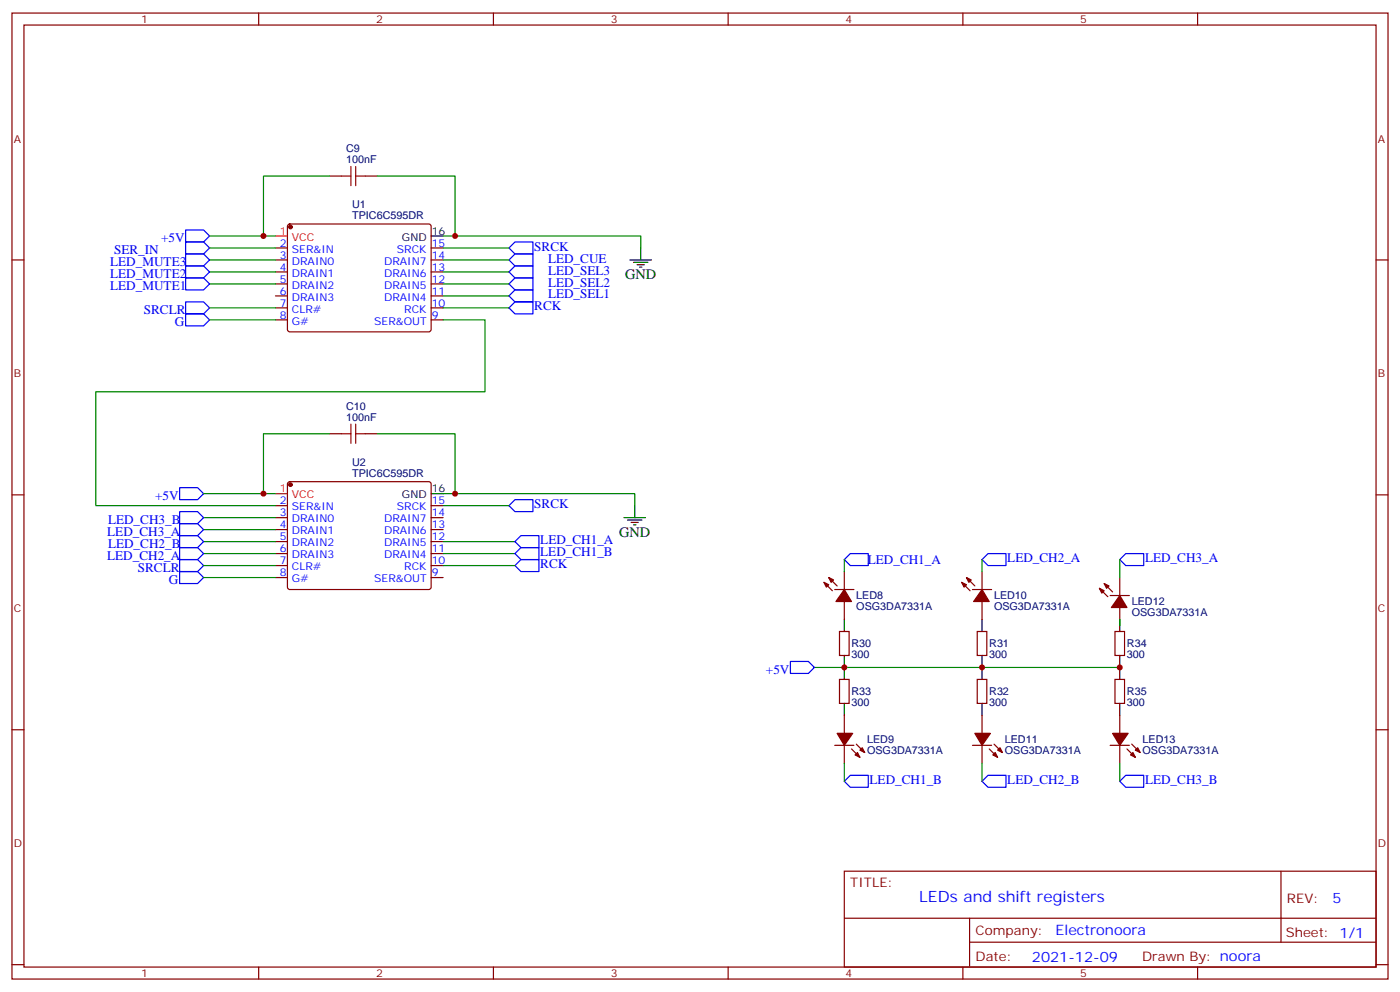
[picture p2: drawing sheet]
<svg xmlns="http://www.w3.org/2000/svg" width="412mm" height="292mm" viewBox="0 0 412 292" stroke-linecap="round" stroke-linejoin="round" font-family="sans-serif">
<g fill="none" stroke="#870000" stroke-width=".35">
<path d="M3.5 3.8h405.4v284.4h-405.4zM7.1 7.4h398.2v277.3h-398.2zM76.2 3.8v3.6M145.3 3.8v3.6M214.5 3.8v3.6M283.6 3.8v3.6M352.8 3.8v3.6M97 51.8h3.5M107.6 51.8h3.5M3.5 76.5h3.6M81.1 76.5h3.6M81.1 73h3.6"/>
<path d="M84.9 66.1l.5-.2h40.9l.5 .2 .2 .5-.1 30.7-.6 .4-41.2-.1-.4-.6v-30.4zM127 76.5h3.5M127 73h3.5M405.3 76.5h3.6M81.1 80h3.6M81.1 83.6h3.6M81.1 87.1h3.6M81.1 90.6h3.6M81.1 94.2h3.6M127 80h3.5M127 83.6h3.5M127 87.1h3.5"/>
<path d="M127 90.6h3.5M127 94.2h3.5M97 127.7h3.5M107.6 127.7h3.5M3.5 145.7h3.6M81.1 148.8h3.6M81.1 152.4h3.6M81.1 155.9h3.6M81.1 159.4h3.6M84.9 142l.5-.2h40.9l.5 .2 .2 .5-.1 30.6-.6 .4h-41.2l-.4-.7v-30.3zM127 148.8h3.5M127 152.4h3.5"/>
<path d="M127 155.9h3.5M127 159.4h3.5M405.3 145.7h3.6M81.1 162.9h3.6M81.1 166.5h3.6M81.1 170h3.6M127 162.9h3.5M127 166.5h3.5M127 170h3.5M242.7 171.4l2.5 2.5M244.1 170l2.5 2.5M245.9 173.5h5.6"/>
<path d="M248.7 168.2v5.3M248.7 177.1v5.3M283.3 171.4l2.5 2.5M284.7 170l2.5 2.5M286.5 173.5h5.6M289.3 168.2v5.3M289.3 177.1v5.3M323.8 173.2l2.5 2.4M325.3 171.8l2.4 2.4M327 175.3h5.7M329.8 170v5.3M329.8 178.8v5.3"/>
<path d="M247.3 185.9h2.8v7h-2.8zM247.3 200h2.8v7h-2.8zM287.9 185.9h2.8v7h-2.8zM287.9 200h2.8v7h-2.8zM328.4 185.9h2.9v7h-2.9zM328.4 200h2.9v7h-2.9zM3.5 214.8h3.6M245.9 219.4h5.6M248.7 210.6v5.3M248.7 219.4v5.3M252.2 219l2.5 2.5M286.5 219.4h5.6"/>
<path d="M289.3 210.6v5.3M289.3 219.4v5.3M292.8 219l2.5 2.5M327 219.4h5.7M329.8 210.6v5.3M329.8 219.4v5.3M333.4 219l2.4 2.5M405.3 214.8h3.6M250.8 220.5l2.5 2.4M291.4 220.5l2.5 2.4M332 220.5l2.4 2.4M248.7 256.4h156.6v28.3h-156.6z"/>
<path d="M377.3 256.5v20.8M248.7 270.3h156.5M285.6 277.3h119.6M285.6 270.3v14.1M3.5 284h3.6M76.2 284.7v3.5M145.3 284.7v3.5M214.5 284.7v3.5M283.6 284.7v3.5M352.8 284.7v3.5M405.3 284h3.6"/>
</g>
<g fill="#870000" stroke="#870000" stroke-width=".35">
<path d="M333 222.2l.7-.7 .7 1.4z"/>
<path d="M334.4 220.8l.7-.7 .7 1.4z"/>
<path d="M327.7 215.9h4.6l-2.5 3.5z"/>
<path d="M325.3 171.8l1.4 .7-.7 .7z"/>
<path d="M323.8 173.2l1.5 .7-.7 .7z"/>
<path d="M329.8 175.3l2.2 3.5h-4.6z"/>
<path d="M292.5 222.2l.7-.7 .7 1.4z"/>
<path d="M293.9 220.8l.7-.7 .7 1.4z"/>
<path d="M287.2 215.9h4.5l-2.4 3.5z"/>
<path d="M284.7 170l1.4 .7-.7 .7z"/>
<path d="M283.3 171.4l1.4 .7-.7 .7z"/>
<path d="M289.3 173.5l2.1 3.6h-4.6z"/>
<path d="M251.9 222.2l.7-.7 .7 1.4z"/>
<path d="M253.3 220.8l.7-.7 .7 1.4z"/>
<path d="M246.6 215.9h4.6l-2.5 3.5z"/>
<path d="M244.1 170l1.4 .7-.7 .7z"/>
<path d="M242.7 171.4l1.4 .7-.7 .7z"/>
<path d="M248.7 173.5l2.1 3.6h-4.6z"/>
<circle cx="85.5" cy="142.7" r=".53"/>
<circle cx="85.5" cy="66.8" r=".53"/>
</g>
<path d="M81.1 69.5h3.6M81.1 145.3h3.6" fill="none" stroke="#f00" stroke-width=".35"/>
<g fill="none" stroke="#000" stroke-width=".35">
<path d="M127 69.5h3.5M185.6 76.5h6.3M186.6 77.2h4.3M187.7 77.9h2.1M188.4 78.6h.7M188.7 73v3.5M127 145.3h3.5M183.8 152.4h6.3M184.9 153.1h4.2M185.9 153.8h2.1M186.6 154.5h.7M187 148.8v3.6"/>
<path d="M248.7 182.4v3.5M248.7 192.9v7.1M289.3 182.4v3.5M289.3 192.9v7.1M329.8 182.4v3.5M329.8 192.9v7.1M248.7 207v3.6M289.3 207v3.6M329.8 207v3.6"/>
</g>
<g fill="none" stroke="#008700" stroke-width=".35">
<path d="M97 51.8h-19.4v17.7M111.1 51.8h23v17.7M61.7 76.5h19.4M61.7 69.5h19.4M61.7 73h19.4M130.5 69.5h58.2v3.5M130.5 76.5h19.4M130.5 73h19.4M61.7 83.6h19.4M61.7 80h19.4M61.7 90.6h19.4M61.7 94.2h19.4"/>
<path d="M130.5 94.2h12.4v21.1h-114.7v33.5h52.9M130.5 83.6h19.4M130.5 80h19.4M130.5 87.1h19.4M130.5 90.6h19.4M97 127.7h-19.4v17.6M111.1 127.7h23v17.6M60 145.3h21.1M60 159.4h21.1M60 155.9h21.1M60 152.4h21.1M130.5 145.3h56.5v3.5"/>
<path d="M130.5 159.4h21.2M130.5 148.8h19.4M60 162.9h21.1M60 166.5h21.1M60 170h21.1M130.5 162.9h21.2M130.5 166.5h21.2M248.7 164.7v3.5M289.3 164.7v3.5M329.8 164.7v5.3M239.9 196.5h89.9M329.8 182.4v1.7"/>
<path d="M248.7 224.7v5.3M289.3 224.7v5.3M329.8 224.7v5.3"/>
</g>
<g fill="none" stroke="#00f" stroke-width=".35">
<path d="M54.7 78.3h5.3l1.7 1.7-1.7 1.8h-5.3zM54.7 74.8h5.3l1.7 1.7-1.7 1.8h-5.3zM54.7 67.7h5.3l1.7 1.8-1.7 1.7h-5.3zM54.7 71.2h5.3l1.7 1.8-1.7 1.8h-5.3zM149.9 76.5l1.8-1.7h5.3v3.5h-5.3zM149.9 73l1.8-1.8h5.3v3.6h-5.3zM54.7 81.8h5.3l1.7 1.8-1.7 1.7h-5.3zM54.7 88.9h5.3l1.7 1.7-1.7 1.8h-5.3zM54.7 92.4h5.3l1.7 1.8-1.7 1.7h-5.3zM149.9 87.1l1.8-1.8h5.3v3.6h-5.3zM149.9 83.6l1.8-1.8h5.3v3.5h-5.3zM149.9 80l1.8-1.7h5.3v3.5h-5.3z"/>
<path d="M149.9 90.6l1.8-1.7h5.3v3.5h-5.3zM52.9 143.5h5.3l1.8 1.8-1.8 1.8h-5.3zM52.9 154.1h5.3l1.8 1.8-1.8 1.8h-5.3zM52.9 150.6h5.3l1.8 1.8-1.8 1.7h-5.3zM52.9 157.7h5.3l1.8 1.7-1.8 1.8h-5.3zM149.9 148.8l1.8-1.7h5.3v3.5h-5.3zM151.7 159.4l1.8-1.7h5.2v3.5h-5.2zM52.9 164.7h5.3l1.8 1.8-1.8 1.7h-5.3zM52.9 168.2h5.3l1.8 1.8-1.8 1.8h-5.3zM52.9 161.2h5.3l1.8 1.7-1.8 1.8h-5.3zM151.7 162.9l1.8-1.7h5.2v3.5h-5.2zM153.5 164.7h5.2v3.5h-5.2l-1.8-1.7z"/>
<path d="M248.7 164.7l1.8-1.8h5.3v3.6h-5.3zM291 162.9h5.3v3.6h-5.3l-1.7-1.8zM329.8 164.7l1.8-1.8h5.3v3.6h-5.3zM232.8 194.7h5.3l1.8 1.8-1.8 1.7h-5.3zM248.7 230l1.8-1.8h5.3v3.5h-5.3zM291 228.2h5.3v3.5h-5.3l-1.7-1.7zM329.8 230l1.8-1.8h5.3v3.5h-5.3z"/>
</g>
<path d="M100.5 51.8h2.9M103.4 49v5.6M104.8 51.8h2.8M104.8 49v5.6M100.5 127.7h2.9M103.4 124.8v5.7M104.8 124.8v5.7M104.8 127.7h2.8" fill="none" stroke="#a10000" stroke-width=".35"/>
<g fill="#c00">
<circle cx="134.1" cy="145.3" r=".88"/>
<circle cx="77.6" cy="145.3" r=".88"/>
<circle cx="134.1" cy="69.5" r=".88"/>
<circle cx="77.6" cy="69.5" r=".88"/>
<circle cx="289.3" cy="196.5" r=".88"/>
<circle cx="248.7" cy="196.5" r=".88"/>
<circle cx="329.8" cy="196.5" r=".88"/>
</g>
<text font-size="4.6" fill="#00f" x="270.8" y="265.5">LEDs and shift registers</text>
<g font-size="4.2">
<text x="184.1" y="82.2">GND</text>
<text x="182.4" y="158">GND</text>
</g>
<g font-size="4.2" fill="#00f">
<text x="392.5" y="265.7">5</text>
<text x="310.9" y="275.3">Electronoora</text>
<text x="304" y="283.1">2021-12-09</text>
</g>
<g font-size="3.9" fill="#00f">
<text x="47.5" y="71.3">+5V</text>
<text x="33.6" y="74.8">SER_IN</text>
<text x="157.4" y="73.7">SRCK</text>
<text x="161.4" y="77.3">LED_CUE</text>
<text x="32.5" y="81.9">LED_MUTE2</text>
<text x="32.5" y="78.4">LED_MUTE3</text>
<text x="161.4" y="80.8">LED_SEL3</text>
<text x="32.5" y="85.4">LED_MUTE1</text>
<text x="161.4" y="84.3">LED_SEL2</text>
<text x="161.4" y="87.7">LED_SEL1</text>
<text x="42.4" y="92.4">SRCLR</text>
<text x="51.5" y="95.9">G</text>
<text x="157.4" y="91.4">RCK</text>
<text x="45.7" y="147.2">+5V</text>
<text x="157.4" y="149.6">SRCK</text>
<text x="31.8" y="154.2">LED_CH3_B</text>
<text x="31.6" y="157.7">LED_CH3_A</text>
<text x="31.8" y="161.2">LED_CH2_B</text>
<text x="159.2" y="160.3">LED_CH1_A</text>
<text x="31.6" y="164.7">LED_CH2_A</text>
<text x="159.1" y="167.2">RCK</text>
<text x="159.1" y="163.8">LED_CH1_B</text>
<text x="255.6" y="166">LED_CH1_A</text>
<text x="296.7" y="165.5">LED_CH2_A</text>
<text x="337.3" y="165.5">LED_CH3_A</text>
<text x="40.6" y="168.2">SRCLR</text>
<text x="49.7" y="171.8">G</text>
<text x="225.6" y="198.3">+5V</text>
<text x="256.2" y="230.7">LED_CH1_B</text>
<text x="296.7" y="230.7">LED_CH2_B</text>
<text x="337.3" y="230.7">LED_CH3_B</text>
</g>
<g font-size="3.9" fill="#800">
<text x="250.5" y="261">TITLE:</text>
<text x="379.1" y="265.7">REV:</text>
<text x="287.4" y="275.2">Company:</text>
<text x="378.7" y="275.8">Sheet: 1/1</text>
<text x="287.4" y="282.9">Date:</text>
<text x="336.4" y="283">Drawn By: noora</text>
</g>
<g font-size="3.2" fill="#800">
<text x="41.6" y="6.8">1</text>
<text x="110.8" y="6.8">2</text>
<text x="179.9" y="6.8">3</text>
<text x="249.1" y="6.8">4</text>
<text x="318.2" y="6.8">5</text>
<text x="4.1" y="41.9">A</text>
<text x="405.9" y="41.9">A</text>
<text x="4.1" y="111.1">B</text>
<text x="405.9" y="111.1">B</text>
<text x="4.1" y="180.2">C</text>
<text x="405.9" y="180.2">C</text>
<text x="4.1" y="249.4">D</text>
<text x="405.9" y="249.4">D</text>
<text x="41.6" y="287.7">1</text>
<text x="110.8" y="287.7">2</text>
<text x="179.9" y="287.7">3</text>
<text x="249.1" y="287.7">4</text>
<text x="318.2" y="287.7">5</text>
</g>
<g font-size="3.2" fill="#000080">
<text x="102" y="47.9">100nF</text>
<text x="102" y="44.7">C9</text>
<text x="103.7" y="64.5">TPIC6C595DR</text>
<text x="103.7" y="61.3">U1</text>
<text x="102" y="123.8">100nF</text>
<text x="102" y="120.6">C10</text>
<text x="103.7" y="137.1">U2</text>
<text x="103.7" y="140.4">TPIC6C595DR</text>
<text x="252.2" y="179.6">OSG3DA7331A</text>
<text x="252.2" y="176.4">LED8</text>
<text x="292.8" y="179.6">OSG3DA7331A</text>
<text x="292.8" y="176.4">LED10</text>
<text x="333.4" y="178.2">LED12</text>
<text x="333.4" y="181.4">OSG3DA7331A</text>
<text x="250.8" y="190.6">R30</text>
<text x="291.4" y="190.6">R31</text>
<text x="332" y="190.6">R34</text>
<text x="250.8" y="193.7">300</text>
<text x="291.4" y="193.7">300</text>
<text x="332" y="193.7">300</text>
<text x="250.8" y="207.8">300</text>
<text x="250.8" y="204.7">R33</text>
<text x="291.4" y="207.8">300</text>
<text x="291.4" y="204.7">R32</text>
<text x="332" y="207.8">300</text>
<text x="332" y="204.7">R35</text>
<text x="255.4" y="222">OSG3DA7331A</text>
<text x="255.4" y="218.8">LED9</text>
<text x="296" y="222">OSG3DA7331A</text>
<text x="296" y="218.8">LED11</text>
<text x="336.5" y="222">OSG3DA7331A</text>
<text x="336.5" y="218.8">LED13</text>
</g>
<g font-size="3.2" fill="#f00">
<text x="82.5" y="69.1">1</text>
<text x="86" y="70.9">VCC</text>
<text x="82.5" y="145">1</text>
<text x="86" y="146.7">VCC</text>
</g>
<g font-size="3.2">
<text x="118.4" y="70.9">GND</text>
<text x="127.2" y="69.1">16</text>
<text x="118.4" y="146.7">GND</text>
<text x="127.2" y="145">16</text>
</g>
<g font-size="3.2" fill="#00f">
<text x="82.5" y="72.6">2</text>
<text x="82.5" y="76.2">3</text>
<text x="86" y="74.4">SER&amp;IN</text>
<text x="86" y="77.9">DRAIN0</text>
<text x="113.1" y="77.9">DRAIN7</text>
<text x="116.9" y="74.4">SRCK</text>
<text x="127.2" y="76.2">14</text>
<text x="127.2" y="72.6">15</text>
<text x="82.5" y="79.7">4</text>
<text x="82.5" y="83.2">5</text>
<text x="86" y="81.5">DRAIN1</text>
<text x="113.1" y="81.5">DRAIN6</text>
<text x="127.2" y="83.2">12</text>
<text x="127.2" y="79.7">13</text>
<text x="82.5" y="86.7">6</text>
<text x="86" y="85">DRAIN2</text>
<text x="86" y="88.5">DRAIN3</text>
<text x="113.1" y="88.5">DRAIN4</text>
<text x="113.1" y="85">DRAIN5</text>
<text x="127.2" y="86.7">11</text>
<text x="82.5" y="90.3">7</text>
<text x="82.5" y="93.8">8</text>
<text x="86" y="92">CLR#</text>
<text x="86" y="95.6">G#</text>
<text x="110.2" y="95.6">SER&amp;OUT</text>
<text x="119.1" y="92">RCK</text>
<text x="127.2" y="93.8">9</text>
<text x="127.2" y="90.3">10</text>
<text x="82.5" y="148.5">2</text>
<text x="127.2" y="148.5">15</text>
<text x="82.5" y="152">3</text>
<text x="82.5" y="155.5">4</text>
<text x="86" y="150.2">SER&amp;IN</text>
<text x="86" y="153.8">DRAIN0</text>
<text x="113.1" y="153.8">DRAIN7</text>
<text x="116.9" y="150.2">SRCK</text>
<text x="127.2" y="155.5">13</text>
<text x="127.2" y="152">14</text>
<text x="82.5" y="159.1">5</text>
<text x="86" y="157.3">DRAIN1</text>
<text x="86" y="160.8">DRAIN2</text>
<text x="113.1" y="160.8">DRAIN5</text>
<text x="113.1" y="157.3">DRAIN6</text>
<text x="127.2" y="159.1">12</text>
<text x="82.5" y="162.6">6</text>
<text x="82.5" y="166.1">7</text>
<text x="86" y="164.4">DRAIN3</text>
<text x="86" y="167.9">CLR#</text>
<text x="113.1" y="164.4">DRAIN4</text>
<text x="119.1" y="167.9">RCK</text>
<text x="127.2" y="166.1">10</text>
<text x="127.2" y="162.6">11</text>
<text x="82.5" y="169.7">8</text>
<text x="86" y="171.4">G#</text>
<text x="110.2" y="171.4">SER&amp;OUT</text>
<text x="127.2" y="169.7">9</text>
</g>
</svg>
